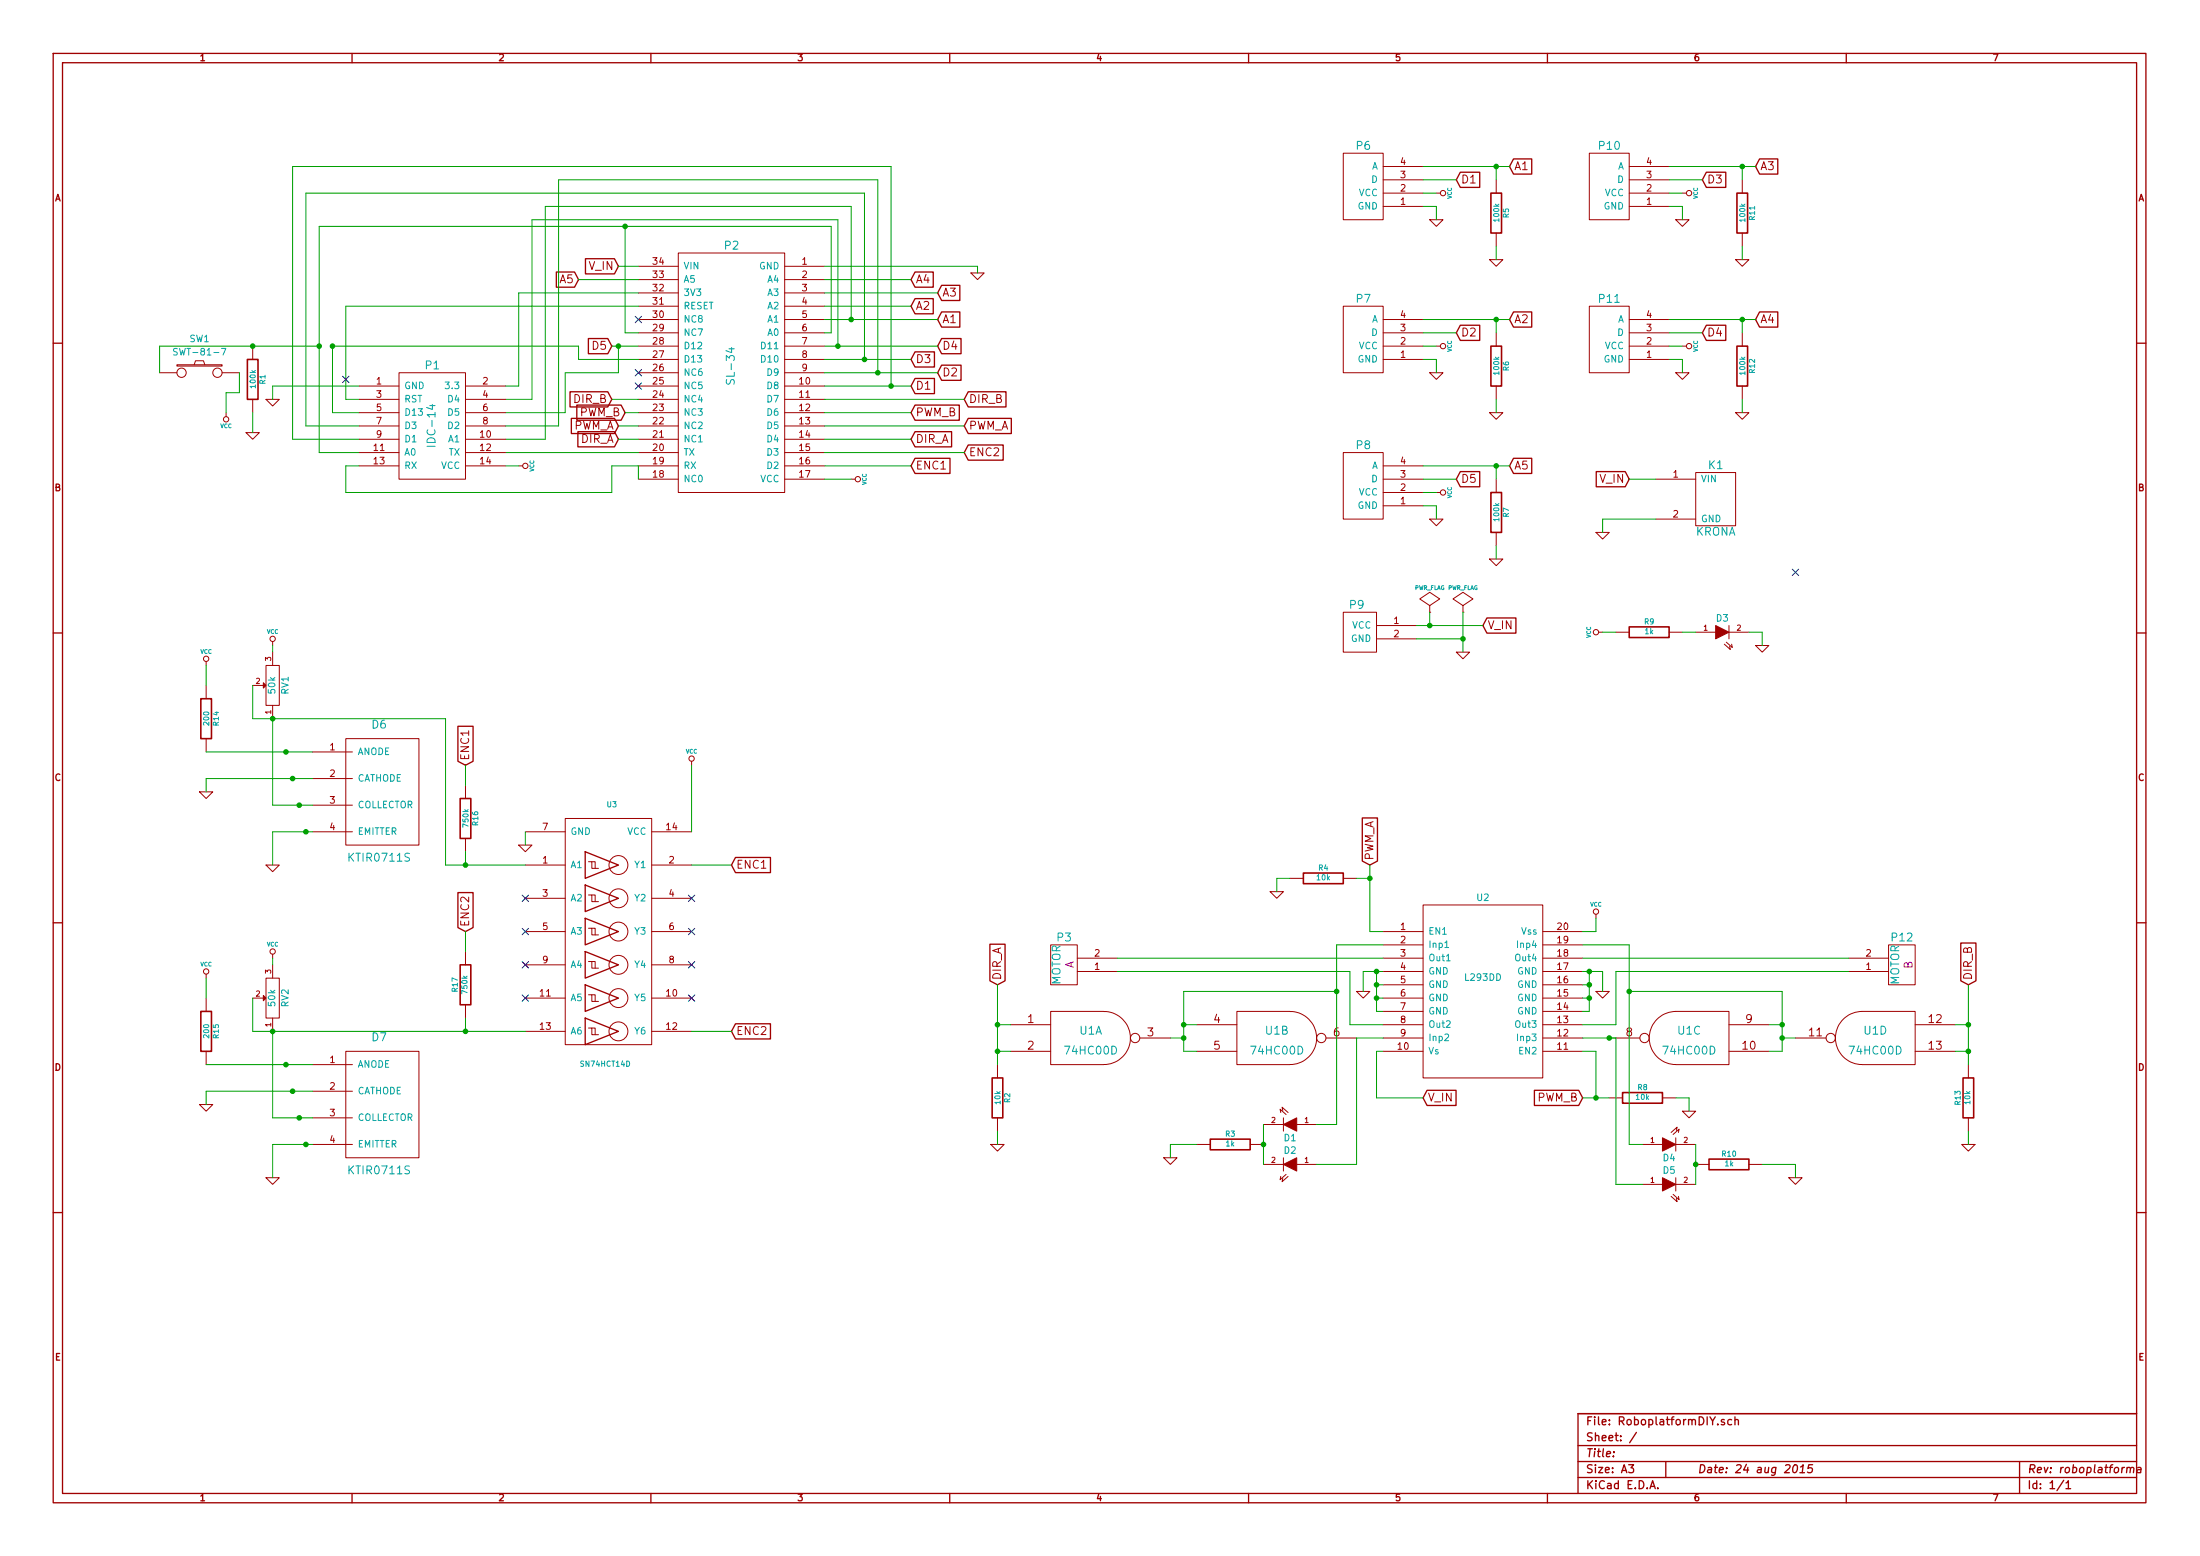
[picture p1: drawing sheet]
EESchema Schematic File Version 2
LIBS:Library
LIBS:RoboplatformDIY-cache
EELAYER 27 0
EELAYER END
$Descr A3 16535 11693
encoding utf-8
Sheet 1 1
Title ""
Date "24 aug 2015"
Rev "roboplatforma"
Comp ""
Comment1 ""
Comment2 ""
Comment3 ""
Comment4 ""
$EndDescr
$Comp
L 74HC00D U1
U 2 1
P 9600 7800
F 0 "U1" H 9600 7850 60  0000 C CNN
F 1 "74HC00D" H 9600 7700 60  0000 C CNN
F 2 "~" H 9600 7800 60  0000 C CNN
F 3 "~" H 9600 7800 60  0000 C CNN
	2    9600 7800
	1    0    0    -1  
$EndComp
$Comp
L 74HC00D U1
U 3 1
P 12700 7800
F 0 "U1" H 12700 7850 60  0000 C CNN
F 1 "74HC00D" H 12700 7700 60  0000 C CNN
F 2 "~" H 12700 7800 60  0000 C CNN
F 3 "~" H 12700 7800 60  0000 C CNN
	3    12700 7800
	-1   0    0    -1  
$EndComp
$Comp
L 74HC00D U1
U 4 1
P 14100 7800
F 0 "U1" H 14100 7850 60  0000 C CNN
F 1 "74HC00D" H 14100 7700 60  0000 C CNN
F 2 "~" H 14100 7800 60  0000 C CNN
F 3 "~" H 14100 7800 60  0000 C CNN
	4    14100 7800
	-1   0    0    -1  
$EndComp
$Comp
L 74HC00D U1
U 1 1
P 8200 7800
F 0 "U1" H 8200 7850 60  0000 C CNN
F 1 "74HC00D" H 8200 7700 60  0000 C CNN
F 2 "~" H 8200 7800 60  0000 C CNN
F 3 "~" H 8200 7800 60  0000 C CNN
	1    8200 7800
	1    0    0    -1  
$EndComp
$Comp
L L293DD U2
U 1 1
P 11150 7450
F 0 "U2" H 11150 8150 50  0000 C CNN
F 1 "L293DD" H 11150 7550 50  0000 C CNN
F 2 "MODULE" H 11150 7450 50  0001 C CNN
F 3 "DOCUMENTATION" H 11150 7450 50  0001 C CNN
	1    11150 7450
	1    0    0    -1  
$EndComp
$Comp
L SL-34 P2
U 1 1
P 5100 3700
F 0 "P2" H 5500 5550 60  0000 C CNN
F 1 "SL-34" V 5500 4650 60  0000 C CNN
F 2 "" H 5100 3700 60  0000 C CNN
F 3 "" H 5100 3700 60  0000 C CNN
	1    5100 3700
	1    0    0    -1  
$EndComp
$Comp
L SENSOR P8
U 1 1
P 10100 3900
F 0 "P8" H 10250 4450 60  0000 C CNN
F 1 "SENSOR" V 10150 4150 60  0001 C CNN
F 2 "" H 10100 3900 60  0000 C CNN
F 3 "" H 10100 3900 60  0000 C CNN
	1    10100 3900
	1    0    0    -1  
$EndComp
$Comp
L POWER P9
U 1 1
P 10100 4900
F 0 "P9" H 10200 5250 60  0000 C CNN
F 1 "POWER" V 10150 5050 60  0001 C CNN
F 2 "" H 10100 4900 60  0000 C CNN
F 3 "" H 10100 4900 60  0000 C CNN
	1    10100 4900
	1    0    0    -1  
$EndComp
Text GLabel 10300 6500 1    60   Input ~ 0
PWM_A
$Comp
L GND #PWR01
U 1 1
P 10250 7450
F 0 "#PWR01" H 10250 7450 30  0001 C CNN
F 1 "GND" H 10250 7380 30  0001 C CNN
F 2 "" H 10250 7450 60  0000 C CNN
F 3 "" H 10250 7450 60  0000 C CNN
	1    10250 7450
	1    0    0    -1  
$EndComp
Text GLabel 10700 8250 2    60   Input ~ 0
V_IN
$Comp
L LED D1
U 1 1
P 9700 8450
F 0 "D1" H 9700 8550 50  0000 C CNN
F 1 "LED" H 9700 8350 50  0001 C CNN
F 2 "~" H 9700 8450 60  0000 C CNN
F 3 "~" H 9700 8450 60  0000 C CNN
	1    9700 8450
	-1   0    0    1   
$EndComp
$Comp
L LED D2
U 1 1
P 9700 8750
F 0 "D2" H 9700 8850 50  0000 C CNN
F 1 "LED" H 9700 8650 50  0001 C CNN
F 2 "~" H 9700 8750 60  0000 C CNN
F 3 "~" H 9700 8750 60  0000 C CNN
	1    9700 8750
	-1   0    0    -1  
$EndComp
$Comp
L R R3
U 1 1
P 9250 8600
F 0 "R3" V 9330 8600 40  0000 C CNN
F 1 "1k" V 9257 8601 40  0000 C CNN
F 2 "~" V 9180 8600 30  0000 C CNN
F 3 "~" H 9250 8600 30  0000 C CNN
	1    9250 8600
	0    -1   -1   0   
$EndComp
Text GLabel 7500 7400 1    60   Input ~ 0
DIR_A
$Comp
L R R2
U 1 1
P 7500 8250
F 0 "R2" V 7580 8250 40  0000 C CNN
F 1 "10k" V 7507 8251 40  0000 C CNN
F 2 "~" V 7430 8250 30  0000 C CNN
F 3 "~" H 7500 8250 30  0000 C CNN
	1    7500 8250
	1    0    0    -1  
$EndComp
$Comp
L GND #PWR02
U 1 1
P 7500 8600
F 0 "#PWR02" H 7500 8600 30  0001 C CNN
F 1 "GND" H 7500 8530 30  0001 C CNN
F 2 "" H 7500 8600 60  0000 C CNN
F 3 "" H 7500 8600 60  0000 C CNN
	1    7500 8600
	1    0    0    -1  
$EndComp
$Comp
L R R4
U 1 1
P 9950 6600
F 0 "R4" V 10030 6600 40  0000 C CNN
F 1 "10k" V 9957 6601 40  0000 C CNN
F 2 "~" V 9880 6600 30  0000 C CNN
F 3 "~" H 9950 6600 30  0000 C CNN
	1    9950 6600
	0    -1   -1   0   
$EndComp
$Comp
L GND #PWR03
U 1 1
P 9600 6700
F 0 "#PWR03" H 9600 6700 30  0001 C CNN
F 1 "GND" H 9600 6630 30  0001 C CNN
F 2 "" H 9600 6700 60  0000 C CNN
F 3 "" H 9600 6700 60  0000 C CNN
	1    9600 6700
	1    0    0    -1  
$EndComp
$Comp
L GND #PWR04
U 1 1
P 12050 7450
F 0 "#PWR04" H 12050 7450 30  0001 C CNN
F 1 "GND" H 12050 7380 30  0001 C CNN
F 2 "" H 12050 7450 60  0000 C CNN
F 3 "" H 12050 7450 60  0000 C CNN
	1    12050 7450
	1    0    0    -1  
$EndComp
$Comp
L VCC #PWR05
U 1 1
P 12000 6900
F 0 "#PWR05" H 12000 7000 30  0001 C CNN
F 1 "VCC" H 12000 7000 30  0000 C CNN
F 2 "" H 12000 6900 60  0000 C CNN
F 3 "" H 12000 6900 60  0000 C CNN
	1    12000 6900
	1    0    0    -1  
$EndComp
$Comp
L LED D4
U 1 1
P 12550 8600
F 0 "D4" H 12550 8700 50  0000 C CNN
F 1 "LED" H 12550 8500 50  0001 C CNN
F 2 "~" H 12550 8600 60  0000 C CNN
F 3 "~" H 12550 8600 60  0000 C CNN
	1    12550 8600
	1    0    0    1   
$EndComp
$Comp
L LED D5
U 1 1
P 12550 8900
F 0 "D5" H 12550 9000 50  0000 C CNN
F 1 "LED" H 12550 8800 50  0001 C CNN
F 2 "~" H 12550 8900 60  0000 C CNN
F 3 "~" H 12550 8900 60  0000 C CNN
	1    12550 8900
	1    0    0    -1  
$EndComp
$Comp
L R R10
U 1 1
P 13000 8750
F 0 "R10" V 13080 8750 40  0000 C CNN
F 1 "1k" V 13007 8751 40  0000 C CNN
F 2 "~" V 12930 8750 30  0000 C CNN
F 3 "~" H 13000 8750 30  0000 C CNN
	1    13000 8750
	0    1    -1   0   
$EndComp
Text GLabel 14800 7400 1    60   Input ~ 0
DIR_B
$Comp
L R R13
U 1 1
P 14800 8250
F 0 "R13" V 14880 8250 40  0000 C CNN
F 1 "10k" V 14807 8251 40  0000 C CNN
F 2 "~" V 14730 8250 30  0000 C CNN
F 3 "~" H 14800 8250 30  0000 C CNN
	1    14800 8250
	-1   0    0    -1  
$EndComp
$Comp
L GND #PWR06
U 1 1
P 14800 8600
F 0 "#PWR06" H 14800 8600 30  0001 C CNN
F 1 "GND" H 14800 8530 30  0001 C CNN
F 2 "" H 14800 8600 60  0000 C CNN
F 3 "" H 14800 8600 60  0000 C CNN
	1    14800 8600
	-1   0    0    -1  
$EndComp
Text GLabel 11900 8250 0    60   Input ~ 0
PWM_B
$Comp
L R R8
U 1 1
P 12350 8250
F 0 "R8" V 12430 8250 40  0000 C CNN
F 1 "10k" V 12357 8251 40  0000 C CNN
F 2 "~" V 12280 8250 30  0000 C CNN
F 3 "~" H 12350 8250 30  0000 C CNN
	1    12350 8250
	0    -1   -1   0   
$EndComp
$Comp
L GND #PWR07
U 1 1
P 12700 8350
F 0 "#PWR07" H 12700 8350 30  0001 C CNN
F 1 "GND" H 12700 8280 30  0001 C CNN
F 2 "" H 12700 8350 60  0000 C CNN
F 3 "" H 12700 8350 60  0000 C CNN
	1    12700 8350
	1    0    0    -1  
$EndComp
$Comp
L MOTOR P3
U 1 1
P 7900 7400
F 0 "P3" H 8000 7750 60  0000 C CNN
F 1 "MOTOR" V 7950 7550 60  0000 C CNN
F 2 "~" H 7900 7400 60  0000 C CNN
F 3 "~" H 7900 7400 60  0000 C CNN
F 4 "A" V 8050 7550 60  0000 C CNN "Сторона"
	1    7900 7400
	1    0    0    -1  
$EndComp
$Comp
L MOTOR P12
U 1 1
P 14400 7400
F 0 "P12" H 14500 7750 60  0000 C CNN
F 1 "MOTOR" V 14550 7550 60  0000 C CNN
F 2 "~" H 14400 7400 60  0000 C CNN
F 3 "~" H 14400 7400 60  0000 C CNN
F 4 "B" V 14450 7550 60  0000 C CNN "Сторона"
	1    14400 7400
	-1   0    0    -1  
$EndComp
Text GLabel 11150 4700 2    60   Input ~ 0
V_IN
$Comp
L GND #PWR08
U 1 1
P 11000 4900
F 0 "#PWR08" H 11000 4900 30  0001 C CNN
F 1 "GND" H 11000 4830 30  0001 C CNN
F 2 "" H 11000 4900 60  0000 C CNN
F 3 "" H 11000 4900 60  0000 C CNN
	1    11000 4900
	1    0    0    -1  
$EndComp
Text GLabel 6850 2100 2    60   Input ~ 0
A4
Text GLabel 7050 2200 2    60   Input ~ 0
A3
Text GLabel 6850 2300 2    60   Input ~ 0
A2
Text GLabel 7050 2400 2    60   Input ~ 0
A1
Text GLabel 4350 2100 0    60   Input ~ 0
A5
Text GLabel 7050 2800 2    60   Input ~ 0
D2
Text GLabel 6850 2900 2    60   Input ~ 0
D1
Text GLabel 6850 2700 2    60   Input ~ 0
D3
Text GLabel 7050 2600 2    60   Input ~ 0
D4
Text GLabel 7250 3000 2    60   Input ~ 0
DIR_B
Text GLabel 6850 3100 2    60   Input ~ 0
PWM_B
Text GLabel 7250 3200 2    60   Input ~ 0
PWM_A
Text GLabel 6850 3300 2    60   Input ~ 0
DIR_A
Text GLabel 4650 2000 0    60   Input ~ 0
V_IN
Text GLabel 4600 2600 0    60   Input ~ 0
D5
$Comp
L GND #PWR09
U 1 1
P 2050 3000
F 0 "#PWR09" H 2050 3000 30  0001 C CNN
F 1 "GND" H 2050 2930 30  0001 C CNN
F 2 "" H 2050 3000 60  0000 C CNN
F 3 "" H 2050 3000 60  0000 C CNN
	1    2050 3000
	1    0    0    -1  
$EndComp
$Comp
L VCC #PWR010
U 1 1
P 3900 3500
F 0 "#PWR010" H 3900 3600 30  0001 C CNN
F 1 "VCC" H 3900 3600 30  0000 C CNN
F 2 "" H 3900 3500 60  0000 C CNN
F 3 "" H 3900 3500 60  0000 C CNN
	1    3900 3500
	0    1    1    0   
$EndComp
$Comp
L GND #PWR011
U 1 1
P 7350 2050
F 0 "#PWR011" H 7350 2050 30  0001 C CNN
F 1 "GND" H 7350 1980 30  0001 C CNN
F 2 "" H 7350 2050 60  0000 C CNN
F 3 "" H 7350 2050 60  0000 C CNN
	1    7350 2050
	1    0    0    -1  
$EndComp
$Comp
L VCC #PWR012
U 1 1
P 6400 3600
F 0 "#PWR012" H 6400 3700 30  0001 C CNN
F 1 "VCC" H 6400 3700 30  0000 C CNN
F 2 "" H 6400 3600 60  0000 C CNN
F 3 "" H 6400 3600 60  0000 C CNN
	1    6400 3600
	0    1    1    0   
$EndComp
$Comp
L VCC #PWR013
U 1 1
P 10800 3700
F 0 "#PWR013" H 10800 3800 30  0001 C CNN
F 1 "VCC" H 10800 3800 30  0000 C CNN
F 2 "" H 10800 3700 60  0000 C CNN
F 3 "" H 10800 3700 60  0000 C CNN
	1    10800 3700
	0    1    -1   0   
$EndComp
$Comp
L GND #PWR014
U 1 1
P 10800 3900
F 0 "#PWR014" H 10800 3900 30  0001 C CNN
F 1 "GND" H 10800 3830 30  0001 C CNN
F 2 "" H 10800 3900 60  0000 C CNN
F 3 "" H 10800 3900 60  0000 C CNN
	1    10800 3900
	1    0    0    -1  
$EndComp
Text GLabel 10950 3600 2    60   Input ~ 0
D5
Text GLabel 11350 3500 2    60   Input ~ 0
A5
$Comp
L R R7
U 1 1
P 11250 3850
F 0 "R7" V 11330 3850 40  0000 C CNN
F 1 "100k" V 11257 3851 40  0000 C CNN
F 2 "~" V 11180 3850 30  0000 C CNN
F 3 "~" H 11250 3850 30  0000 C CNN
	1    11250 3850
	1    0    0    -1  
$EndComp
$Comp
L GND #PWR015
U 1 1
P 11250 4200
F 0 "#PWR015" H 11250 4200 30  0001 C CNN
F 1 "GND" H 11250 4130 30  0001 C CNN
F 2 "" H 11250 4200 60  0000 C CNN
F 3 "" H 11250 4200 60  0000 C CNN
	1    11250 4200
	1    0    0    -1  
$EndComp
$Comp
L SENSOR P6
U 1 1
P 10100 1650
F 0 "P6" H 10250 2200 60  0000 C CNN
F 1 "SENSOR" V 10150 1900 60  0001 C CNN
F 2 "" H 10100 1650 60  0000 C CNN
F 3 "" H 10100 1650 60  0000 C CNN
	1    10100 1650
	1    0    0    -1  
$EndComp
$Comp
L VCC #PWR016
U 1 1
P 10800 1450
F 0 "#PWR016" H 10800 1550 30  0001 C CNN
F 1 "VCC" H 10800 1550 30  0000 C CNN
F 2 "" H 10800 1450 60  0000 C CNN
F 3 "" H 10800 1450 60  0000 C CNN
	1    10800 1450
	0    1    -1   0   
$EndComp
$Comp
L GND #PWR017
U 1 1
P 10800 1650
F 0 "#PWR017" H 10800 1650 30  0001 C CNN
F 1 "GND" H 10800 1580 30  0001 C CNN
F 2 "" H 10800 1650 60  0000 C CNN
F 3 "" H 10800 1650 60  0000 C CNN
	1    10800 1650
	1    0    0    -1  
$EndComp
Text GLabel 10950 1350 2    60   Input ~ 0
D1
Text GLabel 11350 1250 2    60   Input ~ 0
A1
$Comp
L R R5
U 1 1
P 11250 1600
F 0 "R5" V 11330 1600 40  0000 C CNN
F 1 "100k" V 11257 1601 40  0000 C CNN
F 2 "~" V 11180 1600 30  0000 C CNN
F 3 "~" H 11250 1600 30  0000 C CNN
	1    11250 1600
	1    0    0    -1  
$EndComp
$Comp
L GND #PWR018
U 1 1
P 11250 1950
F 0 "#PWR018" H 11250 1950 30  0001 C CNN
F 1 "GND" H 11250 1880 30  0001 C CNN
F 2 "" H 11250 1950 60  0000 C CNN
F 3 "" H 11250 1950 60  0000 C CNN
	1    11250 1950
	1    0    0    -1  
$EndComp
$Comp
L SENSOR P7
U 1 1
P 10100 2800
F 0 "P7" H 10250 3350 60  0000 C CNN
F 1 "SENSOR" V 10150 3050 60  0001 C CNN
F 2 "" H 10100 2800 60  0000 C CNN
F 3 "" H 10100 2800 60  0000 C CNN
	1    10100 2800
	1    0    0    -1  
$EndComp
$Comp
L VCC #PWR019
U 1 1
P 10800 2600
F 0 "#PWR019" H 10800 2700 30  0001 C CNN
F 1 "VCC" H 10800 2700 30  0000 C CNN
F 2 "" H 10800 2600 60  0000 C CNN
F 3 "" H 10800 2600 60  0000 C CNN
	1    10800 2600
	0    1    -1   0   
$EndComp
$Comp
L GND #PWR020
U 1 1
P 10800 2800
F 0 "#PWR020" H 10800 2800 30  0001 C CNN
F 1 "GND" H 10800 2730 30  0001 C CNN
F 2 "" H 10800 2800 60  0000 C CNN
F 3 "" H 10800 2800 60  0000 C CNN
	1    10800 2800
	1    0    0    -1  
$EndComp
Text GLabel 10950 2500 2    60   Input ~ 0
D2
Text GLabel 11350 2400 2    60   Input ~ 0
A2
$Comp
L R R6
U 1 1
P 11250 2750
F 0 "R6" V 11330 2750 40  0000 C CNN
F 1 "100k" V 11257 2751 40  0000 C CNN
F 2 "~" V 11180 2750 30  0000 C CNN
F 3 "~" H 11250 2750 30  0000 C CNN
	1    11250 2750
	1    0    0    -1  
$EndComp
$Comp
L GND #PWR021
U 1 1
P 11250 3100
F 0 "#PWR021" H 11250 3100 30  0001 C CNN
F 1 "GND" H 11250 3030 30  0001 C CNN
F 2 "" H 11250 3100 60  0000 C CNN
F 3 "" H 11250 3100 60  0000 C CNN
	1    11250 3100
	1    0    0    -1  
$EndComp
$Comp
L SENSOR P10
U 1 1
P 11950 1650
F 0 "P10" H 12100 2200 60  0000 C CNN
F 1 "SENSOR" V 12000 1900 60  0001 C CNN
F 2 "" H 11950 1650 60  0000 C CNN
F 3 "" H 11950 1650 60  0000 C CNN
	1    11950 1650
	1    0    0    -1  
$EndComp
$Comp
L VCC #PWR022
U 1 1
P 12650 1450
F 0 "#PWR022" H 12650 1550 30  0001 C CNN
F 1 "VCC" H 12650 1550 30  0000 C CNN
F 2 "" H 12650 1450 60  0000 C CNN
F 3 "" H 12650 1450 60  0000 C CNN
	1    12650 1450
	0    1    -1   0   
$EndComp
$Comp
L GND #PWR023
U 1 1
P 12650 1650
F 0 "#PWR023" H 12650 1650 30  0001 C CNN
F 1 "GND" H 12650 1580 30  0001 C CNN
F 2 "" H 12650 1650 60  0000 C CNN
F 3 "" H 12650 1650 60  0000 C CNN
	1    12650 1650
	1    0    0    -1  
$EndComp
Text GLabel 12800 1350 2    60   Input ~ 0
D3
Text GLabel 13200 1250 2    60   Input ~ 0
A3
$Comp
L R R11
U 1 1
P 13100 1600
F 0 "R11" V 13180 1600 40  0000 C CNN
F 1 "100k" V 13107 1601 40  0000 C CNN
F 2 "~" V 13030 1600 30  0000 C CNN
F 3 "~" H 13100 1600 30  0000 C CNN
	1    13100 1600
	1    0    0    -1  
$EndComp
$Comp
L GND #PWR024
U 1 1
P 13100 1950
F 0 "#PWR024" H 13100 1950 30  0001 C CNN
F 1 "GND" H 13100 1880 30  0001 C CNN
F 2 "" H 13100 1950 60  0000 C CNN
F 3 "" H 13100 1950 60  0000 C CNN
	1    13100 1950
	1    0    0    -1  
$EndComp
$Comp
L VCC #PWR025
U 1 1
P 12650 2600
F 0 "#PWR025" H 12650 2700 30  0001 C CNN
F 1 "VCC" H 12650 2700 30  0000 C CNN
F 2 "" H 12650 2600 60  0000 C CNN
F 3 "" H 12650 2600 60  0000 C CNN
	1    12650 2600
	0    1    -1   0   
$EndComp
$Comp
L GND #PWR026
U 1 1
P 12650 2800
F 0 "#PWR026" H 12650 2800 30  0001 C CNN
F 1 "GND" H 12650 2730 30  0001 C CNN
F 2 "" H 12650 2800 60  0000 C CNN
F 3 "" H 12650 2800 60  0000 C CNN
	1    12650 2800
	1    0    0    -1  
$EndComp
Text GLabel 12800 2500 2    60   Input ~ 0
D4
Text GLabel 13200 2400 2    60   Input ~ 0
A4
$Comp
L R R12
U 1 1
P 13100 2750
F 0 "R12" V 13180 2750 40  0000 C CNN
F 1 "100k" V 13107 2751 40  0000 C CNN
F 2 "~" V 13030 2750 30  0000 C CNN
F 3 "~" H 13100 2750 30  0000 C CNN
	1    13100 2750
	1    0    0    -1  
$EndComp
$Comp
L GND #PWR027
U 1 1
P 13100 3100
F 0 "#PWR027" H 13100 3100 30  0001 C CNN
F 1 "GND" H 13100 3030 30  0001 C CNN
F 2 "" H 13100 3100 60  0000 C CNN
F 3 "" H 13100 3100 60  0000 C CNN
	1    13100 3100
	1    0    0    -1  
$EndComp
$Comp
L R R9
U 1 1
P 12400 4750
F 0 "R9" V 12480 4750 40  0000 C CNN
F 1 "1k" V 12407 4751 40  0000 C CNN
F 2 "~" V 12330 4750 30  0000 C CNN
F 3 "~" H 12400 4750 30  0000 C CNN
	1    12400 4750
	0    -1   -1   0   
$EndComp
$Comp
L LED D3
U 1 1
P 12950 4750
F 0 "D3" H 12950 4850 50  0000 C CNN
F 1 "LED" H 12950 4650 50  0001 C CNN
F 2 "~" H 12950 4750 60  0000 C CNN
F 3 "~" H 12950 4750 60  0000 C CNN
	1    12950 4750
	1    0    0    -1  
$EndComp
$Comp
L GND #PWR028
U 1 1
P 13250 4850
F 0 "#PWR028" H 13250 4850 30  0001 C CNN
F 1 "GND" H 13250 4780 30  0001 C CNN
F 2 "" H 13250 4850 60  0000 C CNN
F 3 "" H 13250 4850 60  0000 C CNN
	1    13250 4850
	1    0    0    -1  
$EndComp
$Comp
L VCC #PWR029
U 1 1
P 12050 4750
F 0 "#PWR029" H 12050 4850 30  0001 C CNN
F 1 "VCC" H 12050 4850 30  0000 C CNN
F 2 "" H 12050 4750 60  0000 C CNN
F 3 "" H 12050 4750 60  0000 C CNN
	1    12050 4750
	0    -1   1    0   
$EndComp
NoConn ~ 4800 2800
NoConn ~ 4800 2900
NoConn ~ 4800 2400
$Comp
L PWR_FLAG #FLG030
U 1 1
P 10750 4600
F 0 "#FLG030" H 10750 4695 30  0001 C CNN
F 1 "PWR_FLAG" H 10750 4780 30  0000 C CNN
F 2 "" H 10750 4600 60  0000 C CNN
F 3 "" H 10750 4600 60  0000 C CNN
	1    10750 4600
	1    0    0    -1  
$EndComp
$Comp
L PWR_FLAG #FLG031
U 1 1
P 11000 4600
F 0 "#FLG031" H 11000 4695 30  0001 C CNN
F 1 "PWR_FLAG" H 11000 4780 30  0000 C CNN
F 2 "" H 11000 4600 60  0000 C CNN
F 3 "" H 11000 4600 60  0000 C CNN
	1    11000 4600
	1    0    0    -1  
$EndComp
$Comp
L SENSOR P11
U 1 1
P 11950 2800
F 0 "P11" H 12100 3350 60  0000 C CNN
F 1 "SENSOR" V 12000 3050 60  0001 C CNN
F 2 "~" H 11950 2800 60  0000 C CNN
F 3 "~" H 11950 2800 60  0000 C CNN
	1    11950 2800
	1    0    0    -1  
$EndComp
$Comp
L KTIR0711S D7
U 1 1
P 2850 8300
F 0 "D7" H 2850 8800 60  0000 C CNN
F 1 "KTIR0711S" H 2850 7800 60  0000 C CNN
F 2 "" H 2850 8800 60  0000 C CNN
F 3 "" H 2850 8800 60  0000 C CNN
	1    2850 8300
	1    0    0    -1  
$EndComp
$Comp
L KTIR0711S D6
U 1 1
P 2850 5950
F 0 "D6" H 2850 6450 60  0000 C CNN
F 1 "KTIR0711S" H 2850 5450 60  0000 C CNN
F 2 "" H 2850 6450 60  0000 C CNN
F 3 "" H 2850 6450 60  0000 C CNN
	1    2850 5950
	1    0    0    -1  
$EndComp
$Comp
L R R14
U 1 1
P 1550 5400
F 0 "R14" V 1630 5400 40  0000 C CNN
F 1 "200" V 1557 5401 40  0000 C CNN
F 2 "~" V 1480 5400 30  0000 C CNN
F 3 "~" H 1550 5400 30  0000 C CNN
	1    1550 5400
	1    0    0    -1  
$EndComp
$Comp
L R R15
U 1 1
P 1550 7750
F 0 "R15" V 1630 7750 40  0000 C CNN
F 1 "200" V 1557 7751 40  0000 C CNN
F 2 "~" V 1480 7750 30  0000 C CNN
F 3 "~" H 1550 7750 30  0000 C CNN
	1    1550 7750
	1    0    0    -1  
$EndComp
$Comp
L VCC #PWR032
U 1 1
P 1550 5000
F 0 "#PWR032" H 1550 5100 30  0001 C CNN
F 1 "VCC" H 1550 5100 30  0000 C CNN
F 2 "~" H 1550 5000 60  0000 C CNN
F 3 "~" H 1550 5000 60  0000 C CNN
	1    1550 5000
	1    0    0    -1  
$EndComp
$Comp
L VCC #PWR033
U 1 1
P 1550 7350
F 0 "#PWR033" H 1550 7450 30  0001 C CNN
F 1 "VCC" H 1550 7450 30  0000 C CNN
F 2 "~" H 1550 7350 60  0000 C CNN
F 3 "~" H 1550 7350 60  0000 C CNN
	1    1550 7350
	1    0    0    -1  
$EndComp
$Comp
L GND #PWR034
U 1 1
P 1550 5950
F 0 "#PWR034" H 1550 5950 30  0001 C CNN
F 1 "GND" H 1550 5880 30  0001 C CNN
F 2 "~" H 1550 5950 60  0000 C CNN
F 3 "~" H 1550 5950 60  0000 C CNN
	1    1550 5950
	1    0    0    -1  
$EndComp
$Comp
L GND #PWR035
U 1 1
P 1550 8300
F 0 "#PWR035" H 1550 8300 30  0001 C CNN
F 1 "GND" H 1550 8230 30  0001 C CNN
F 2 "~" H 1550 8300 60  0000 C CNN
F 3 "~" H 1550 8300 60  0000 C CNN
	1    1550 8300
	1    0    0    -1  
$EndComp
$Comp
L GND #PWR036
U 1 1
P 2050 6500
F 0 "#PWR036" H 2050 6500 30  0001 C CNN
F 1 "GND" H 2050 6430 30  0001 C CNN
F 2 "~" H 2050 6500 60  0000 C CNN
F 3 "~" H 2050 6500 60  0000 C CNN
	1    2050 6500
	1    0    0    -1  
$EndComp
$Comp
L GND #PWR037
U 1 1
P 2050 8850
F 0 "#PWR037" H 2050 8850 30  0001 C CNN
F 1 "GND" H 2050 8780 30  0001 C CNN
F 2 "~" H 2050 8850 60  0000 C CNN
F 3 "~" H 2050 8850 60  0000 C CNN
	1    2050 8850
	1    0    0    -1  
$EndComp
$Comp
L VCC #PWR038
U 1 1
P 2050 4850
F 0 "#PWR038" H 2050 4950 30  0001 C CNN
F 1 "VCC" H 2050 4950 30  0000 C CNN
F 2 "~" H 2050 4850 60  0000 C CNN
F 3 "~" H 2050 4850 60  0000 C CNN
	1    2050 4850
	1    0    0    -1  
$EndComp
$Comp
L VCC #PWR039
U 1 1
P 2050 7200
F 0 "#PWR039" H 2050 7300 30  0001 C CNN
F 1 "VCC" H 2050 7300 30  0000 C CNN
F 2 "~" H 2050 7200 60  0000 C CNN
F 3 "~" H 2050 7200 60  0000 C CNN
	1    2050 7200
	1    0    0    -1  
$EndComp
$Comp
L POT RV1
U 1 1
P 2050 5150
F 0 "RV1" H 2050 5050 50  0000 C CNN
F 1 "50k" H 2050 5150 50  0000 C CNN
F 2 "~" H 2050 5150 60  0000 C CNN
F 3 "~" H 2050 5150 60  0000 C CNN
	1    2050 5150
	0    -1   -1   0   
$EndComp
$Comp
L POT RV2
U 1 1
P 2050 7500
F 0 "RV2" H 2050 7400 50  0000 C CNN
F 1 "50k" H 2050 7500 50  0000 C CNN
F 2 "~" H 2050 7500 60  0000 C CNN
F 3 "~" H 2050 7500 60  0000 C CNN
	1    2050 7500
	0    -1   -1   0   
$EndComp
$Comp
L SN74HCT14D U3
U 1 1
P 4550 7000
F 0 "U3" H 4600 7950 40  0000 C CNN
F 1 "SN74HCT14D" H 4550 6000 40  0000 C CNN
F 2 "" H 4550 7000 60  0000 C CNN
F 3 "" H 4550 7000 60  0000 C CNN
	1    4550 7000
	1    0    0    -1  
$EndComp
$Comp
L VCC #PWR040
U 1 1
P 5200 5750
F 0 "#PWR040" H 5200 5850 30  0001 C CNN
F 1 "VCC" H 5200 5850 30  0000 C CNN
F 2 "~" H 5200 5750 60  0000 C CNN
F 3 "~" H 5200 5750 60  0000 C CNN
	1    5200 5750
	1    0    0    -1  
$EndComp
$Comp
L GND #PWR041
U 1 1
P 3950 6350
F 0 "#PWR041" H 3950 6350 30  0001 C CNN
F 1 "GND" H 3950 6280 30  0001 C CNN
F 2 "~" H 3950 6350 60  0000 C CNN
F 3 "~" H 3950 6350 60  0000 C CNN
	1    3950 6350
	1    0    0    -1  
$EndComp
Text GLabel 6850 3500 2    60   Input ~ 0
ENC1
Text GLabel 7250 3400 2    60   Input ~ 0
ENC2
Text GLabel 5500 6500 2    60   Input ~ 0
ENC1
Text GLabel 5500 7750 2    60   Input ~ 0
ENC2
$Comp
L R R17
U 1 1
P 3500 7400
F 0 "R17" V 3580 7400 40  0000 C CNN
F 1 "750k" V 3507 7401 40  0000 C CNN
F 2 "~" V 3430 7400 30  0000 C CNN
F 3 "~" H 3500 7400 30  0000 C CNN
	1    3500 7400
	-1   0    0    1   
$EndComp
$Comp
L R R16
U 1 1
P 3500 6150
F 0 "R16" V 3580 6150 40  0000 C CNN
F 1 "750k" V 3507 6151 40  0000 C CNN
F 2 "~" V 3430 6150 30  0000 C CNN
F 3 "~" H 3500 6150 30  0000 C CNN
	1    3500 6150
	1    0    0    -1  
$EndComp
Text GLabel 3500 5750 1    60   Input ~ 0
ENC1
Text GLabel 3500 7000 1    60   Input ~ 0
ENC2
NoConn ~ 5200 6750
NoConn ~ 5200 7000
NoConn ~ 5200 7250
NoConn ~ 5200 7500
NoConn ~ 3950 7500
NoConn ~ 3950 7250
NoConn ~ 3950 7000
NoConn ~ 3950 6750
NoConn ~ 13500 4300
$Comp
L KRONA K1
U 1 1
P 12900 3750
F 0 "K1" H 12900 4000 60  0000 C CNN
F 1 "KRONA" H 12900 3500 60  0000 C CNN
F 2 "" H 12900 3750 60  0000 C CNN
F 3 "" H 12900 3750 60  0000 C CNN
	1    12900 3750
	1    0    0    -1  
$EndComp
Text GLabel 12250 3600 0    60   Input ~ 0
V_IN
$Comp
L GND #PWR042
U 1 1
P 12050 4000
F 0 "#PWR042" H 12050 4000 30  0001 C CNN
F 1 "GND" H 12050 3930 30  0001 C CNN
F 2 "" H 12050 4000 60  0000 C CNN
F 3 "" H 12050 4000 60  0000 C CNN
	1    12050 4000
	1    0    0    -1  
$EndComp
Text GLabel 4600 3000 0    60   Input ~ 0
DIR_B
Text GLabel 4700 3100 0    60   Input ~ 0
PWM_B
Text GLabel 4650 3200 0    60   Input ~ 0
PWM_A
Text GLabel 4650 3300 0    60   Input ~ 0
DIR_A
$Comp
L SWT-81-7 SW1
U 1 1
P 1500 2800
F 0 "SW1" H 1500 3050 50  0000 C CNN
F 1 "SWT-81-7" H 1500 2950 50  0000 C CNN
F 2 "~" H 1500 2800 60  0000 C CNN
F 3 "~" H 1500 2800 60  0000 C CNN
	1    1500 2800
	1    0    0    -1  
$EndComp
$Comp
L R R1
U 1 1
P 1900 2850
F 0 "R1" V 1980 2850 40  0000 C CNN
F 1 "100k" V 1907 2851 40  0000 C CNN
F 2 "~" V 1830 2850 30  0000 C CNN
F 3 "~" H 1900 2850 30  0000 C CNN
	1    1900 2850
	1    0    0    -1  
$EndComp
$Comp
L VCC #PWR043
U 1 1
P 1700 3100
F 0 "#PWR043" H 1700 3200 30  0001 C CNN
F 1 "VCC" H 1700 3200 30  0000 C CNN
F 2 "~" H 1700 3100 60  0000 C CNN
F 3 "~" H 1700 3100 60  0000 C CNN
	1    1700 3100
	-1   0    0    1   
$EndComp
$Comp
L GND #PWR044
U 1 1
P 1900 3250
F 0 "#PWR044" H 1900 3250 30  0001 C CNN
F 1 "GND" H 1900 3180 30  0001 C CNN
F 2 "~" H 1900 3250 60  0000 C CNN
F 3 "~" H 1900 3250 60  0000 C CNN
	1    1900 3250
	1    0    0    -1  
$EndComp
$Comp
L GND #PWR045
U 1 1
P 8800 8700
F 0 "#PWR045" H 8800 8700 30  0001 C CNN
F 1 "GND" H 8800 8630 30  0001 C CNN
F 2 "" H 8800 8700 60  0000 C CNN
F 3 "" H 8800 8700 60  0000 C CNN
	1    8800 8700
	1    0    0    -1  
$EndComp
$Comp
L GND #PWR046
U 1 1
P 13500 8850
F 0 "#PWR046" H 13500 8850 30  0001 C CNN
F 1 "GND" H 13500 8780 30  0001 C CNN
F 2 "" H 13500 8850 60  0000 C CNN
F 3 "" H 13500 8850 60  0000 C CNN
	1    13500 8850
	1    0    0    -1  
$EndComp
Wire Wire Line
	8900 7900 9000 7900
Wire Wire Line
	8900 7450 8900 7900
Wire Wire Line
	9000 7700 8900 7700
Connection ~ 8900 7700
Wire Wire Line
	8800 7800 8900 7800
Connection ~ 8900 7800
Wire Wire Line
	10400 7800 10200 7800
Wire Wire Line
	10400 7900 10350 7900
Wire Wire Line
	10350 7900 10350 8250
Wire Wire Line
	10250 7300 10400 7300
Wire Wire Line
	10350 7300 10350 7600
Wire Wire Line
	10350 7600 10400 7600
Wire Wire Line
	10400 7500 10350 7500
Connection ~ 10350 7500
Wire Wire Line
	10400 7400 10350 7400
Connection ~ 10350 7400
Wire Wire Line
	10250 7450 10250 7300
Connection ~ 10350 7300
Wire Wire Line
	8900 7450 10050 7450
Wire Wire Line
	10050 7100 10050 8450
Wire Wire Line
	10050 7100 10400 7100
Wire Wire Line
	10350 8250 10700 8250
Wire Wire Line
	8400 7200 10400 7200
Wire Wire Line
	10400 7700 10150 7700
Wire Wire Line
	10150 7700 10150 7300
Wire Wire Line
	10150 7300 8400 7300
Wire Wire Line
	7500 7400 7500 8000
Wire Wire Line
	7500 7900 7600 7900
Wire Wire Line
	7600 7700 7500 7700
Connection ~ 7500 7700
Connection ~ 7500 7900
Wire Wire Line
	7500 8600 7500 8500
Wire Wire Line
	10300 7000 10400 7000
Wire Wire Line
	10300 6500 10300 7000
Wire Wire Line
	10200 6600 10300 6600
Connection ~ 10300 6600
Wire Wire Line
	9700 6600 9600 6600
Wire Wire Line
	9600 6600 9600 6700
Wire Wire Line
	13400 7800 13500 7800
Wire Wire Line
	13400 7450 13400 7900
Wire Wire Line
	13400 7900 13300 7900
Wire Wire Line
	13300 7700 13400 7700
Connection ~ 13400 7800
Wire Wire Line
	11900 7300 12050 7300
Wire Wire Line
	11950 7300 11950 7600
Wire Wire Line
	11950 7600 11900 7600
Wire Wire Line
	11900 7500 11950 7500
Connection ~ 11950 7500
Wire Wire Line
	11900 7400 11950 7400
Connection ~ 11950 7400
Wire Wire Line
	12050 7300 12050 7450
Connection ~ 11950 7300
Wire Wire Line
	11900 7000 12000 7000
Wire Wire Line
	12000 7000 12000 6900
Wire Wire Line
	11900 7800 12150 7800
Wire Wire Line
	11900 7700 12150 7700
Wire Wire Line
	12150 7700 12150 7300
Wire Wire Line
	12150 7300 13900 7300
Wire Wire Line
	11900 7200 13900 7200
Wire Wire Line
	13400 7450 12250 7450
Wire Wire Line
	12250 7100 12250 8600
Wire Wire Line
	12250 7100 11900 7100
Connection ~ 13400 7700
Wire Wire Line
	14800 7400 14800 8000
Wire Wire Line
	14800 7900 14700 7900
Wire Wire Line
	14700 7700 14800 7700
Connection ~ 14800 7700
Connection ~ 14800 7900
Wire Wire Line
	14800 8600 14800 8500
Wire Wire Line
	11900 7900 12000 7900
Wire Wire Line
	12000 7900 12000 8250
Wire Wire Line
	11900 8250 12100 8250
Connection ~ 12000 8250
Wire Wire Line
	12600 8250 12700 8250
Wire Wire Line
	12700 8250 12700 8350
Wire Wire Line
	10650 4700 11150 4700
Wire Wire Line
	10650 4800 11000 4800
Wire Wire Line
	3800 3400 4800 3400
Wire Wire Line
	2700 3500 2600 3500
Wire Wire Line
	2600 3500 2600 3700
Wire Wire Line
	2600 3700 4600 3700
Wire Wire Line
	4600 3700 4600 3500
Wire Wire Line
	4600 3500 4800 3500
Wire Wire Line
	6200 2000 7350 2000
Wire Wire Line
	6200 2100 6850 2100
Wire Wire Line
	6200 2600 7050 2600
Wire Wire Line
	6300 1650 6300 2600
Wire Wire Line
	6200 2700 6850 2700
Wire Wire Line
	6500 1450 6500 2700
Wire Wire Line
	6200 2800 7050 2800
Wire Wire Line
	6600 1350 6600 2800
Wire Wire Line
	6200 2900 6850 2900
Wire Wire Line
	6700 1250 6700 2900
Wire Wire Line
	6200 2200 7050 2200
Wire Wire Line
	6200 2300 6850 2300
Wire Wire Line
	6200 2400 7050 2400
Connection ~ 6300 2600
Connection ~ 6500 2700
Connection ~ 6600 2800
Connection ~ 6700 2900
Wire Wire Line
	6200 3000 7250 3000
Wire Wire Line
	6200 3200 7250 3200
Wire Wire Line
	6200 3100 6850 3100
Wire Wire Line
	6200 3300 6850 3300
Wire Wire Line
	4650 2000 4800 2000
Wire Wire Line
	2600 2300 4800 2300
Wire Wire Line
	2600 2300 2600 3000
Wire Wire Line
	2600 3000 2700 3000
Wire Wire Line
	3800 2900 3900 2900
Wire Wire Line
	3900 2900 3900 2200
Wire Wire Line
	3800 3000 4000 3000
Wire Wire Line
	4000 3000 4000 1650
Wire Wire Line
	4000 1650 6300 1650
Wire Wire Line
	4100 3300 3800 3300
Wire Wire Line
	6500 1450 2300 1450
Wire Wire Line
	2300 1450 2300 3200
Wire Wire Line
	2300 3200 2700 3200
Wire Wire Line
	6600 1350 4200 1350
Wire Wire Line
	4200 1350 4200 3200
Wire Wire Line
	4200 3200 3800 3200
Wire Wire Line
	2700 3300 2200 3300
Wire Wire Line
	2200 3300 2200 1250
Wire Wire Line
	2200 1250 6700 1250
Wire Wire Line
	2050 2900 2700 2900
Wire Wire Line
	2050 2900 2050 3000
Wire Wire Line
	3800 3500 3900 3500
Wire Wire Line
	7350 2000 7350 2050
Wire Wire Line
	6200 3600 6400 3600
Wire Wire Line
	6200 3400 7250 3400
Wire Wire Line
	10700 3700 10800 3700
Wire Wire Line
	10700 3800 10800 3800
Wire Wire Line
	10800 3800 10800 3900
Wire Wire Line
	10700 3600 10950 3600
Wire Wire Line
	10700 3500 11350 3500
Wire Wire Line
	11250 3600 11250 3500
Connection ~ 11250 3500
Wire Wire Line
	11250 4100 11250 4200
Wire Wire Line
	10700 1450 10800 1450
Wire Wire Line
	10700 1550 10800 1550
Wire Wire Line
	10800 1550 10800 1650
Wire Wire Line
	10700 1350 10950 1350
Wire Wire Line
	10700 1250 11350 1250
Wire Wire Line
	11250 1350 11250 1250
Connection ~ 11250 1250
Wire Wire Line
	11250 1850 11250 1950
Wire Wire Line
	10700 2600 10800 2600
Wire Wire Line
	10700 2700 10800 2700
Wire Wire Line
	10800 2700 10800 2800
Wire Wire Line
	10700 2500 10950 2500
Wire Wire Line
	10700 2400 11350 2400
Wire Wire Line
	11250 2500 11250 2400
Connection ~ 11250 2400
Wire Wire Line
	11250 3000 11250 3100
Wire Wire Line
	12550 1450 12650 1450
Wire Wire Line
	12550 1550 12650 1550
Wire Wire Line
	12650 1550 12650 1650
Wire Wire Line
	12550 1350 12800 1350
Wire Wire Line
	12550 1250 13200 1250
Wire Wire Line
	13100 1350 13100 1250
Connection ~ 13100 1250
Wire Wire Line
	13100 1850 13100 1950
Wire Wire Line
	12550 2600 12650 2600
Wire Wire Line
	12550 2700 12650 2700
Wire Wire Line
	12650 2700 12650 2800
Wire Wire Line
	12550 2500 12800 2500
Wire Wire Line
	12550 2400 13200 2400
Wire Wire Line
	13100 2500 13100 2400
Connection ~ 13100 2400
Wire Wire Line
	13100 3000 13100 3100
Wire Wire Line
	12050 4750 12150 4750
Wire Wire Line
	12650 4750 12750 4750
Wire Wire Line
	13150 4750 13250 4750
Wire Wire Line
	13250 4750 13250 4850
Wire Wire Line
	3900 2200 4800 2200
Wire Wire Line
	10750 4600 10750 4700
Connection ~ 10750 4700
Wire Wire Line
	11000 4600 11000 4900
Connection ~ 11000 4800
Wire Wire Line
	1550 5000 1550 5150
Wire Wire Line
	1550 7350 1550 7500
Wire Wire Line
	1550 8000 2350 8000
Wire Wire Line
	1550 5650 2350 5650
Wire Wire Line
	1550 8200 2350 8200
Wire Wire Line
	1550 8200 1550 8300
Wire Wire Line
	1550 5850 2350 5850
Wire Wire Line
	1550 5850 1550 5950
Wire Wire Line
	2050 8600 2350 8600
Wire Wire Line
	2050 8600 2050 8850
Wire Wire Line
	2050 6250 2350 6250
Wire Wire Line
	2050 6250 2050 6500
Wire Wire Line
	2050 7250 2050 7200
Wire Wire Line
	2050 4850 2050 4900
Wire Wire Line
	2050 7750 2050 8400
Wire Wire Line
	2050 8400 2350 8400
Wire Wire Line
	2050 5400 2050 6050
Wire Wire Line
	2050 6050 2350 6050
Wire Wire Line
	3950 6350 3950 6250
Wire Wire Line
	5200 6250 5200 5750
Wire Wire Line
	1900 7750 3950 7750
Wire Wire Line
	3350 6500 3950 6500
Wire Wire Line
	3350 5400 3350 6500
Wire Wire Line
	1900 5400 3350 5400
Wire Wire Line
	6850 3500 6200 3500
Wire Wire Line
	5200 7750 5500 7750
Wire Wire Line
	5200 6500 5500 6500
Wire Wire Line
	3500 5750 3500 5900
Wire Wire Line
	3500 7000 3500 7150
Wire Wire Line
	3500 7650 3500 7750
Connection ~ 3500 7750
Wire Wire Line
	3500 6400 3500 6500
Connection ~ 3500 6500
Wire Wire Line
	12050 3900 12050 4000
Wire Wire Line
	12450 3600 12250 3600
Wire Wire Line
	12450 3900 12050 3900
Wire Wire Line
	1900 7750 1900 7500
Connection ~ 2050 7750
Wire Wire Line
	1900 5400 1900 5150
Connection ~ 2050 5400
Connection ~ 2300 8600
Connection ~ 2250 8400
Connection ~ 2200 8200
Connection ~ 2150 8000
Connection ~ 2300 6250
Connection ~ 2250 6050
Connection ~ 2200 5850
Connection ~ 2150 5650
Wire Wire Line
	4800 3000 4600 3000
Wire Wire Line
	4800 3100 4700 3100
Wire Wire Line
	4800 3200 4650 3200
Wire Wire Line
	4800 3300 4650 3300
Connection ~ 1900 2600
Wire Wire Line
	4800 3500 4800 3600
Wire Wire Line
	10050 8450 9900 8450
Connection ~ 10050 7450
Wire Wire Line
	9900 8750 10200 8750
Wire Wire Line
	10200 8750 10200 7800
Wire Wire Line
	9500 8450 9500 8750
Connection ~ 9500 8600
Wire Wire Line
	8800 8600 8800 8700
Wire Wire Line
	9000 8600 8800 8600
Wire Wire Line
	12250 8600 12350 8600
Connection ~ 12250 7450
Wire Wire Line
	12150 7800 12150 8900
Wire Wire Line
	12150 8900 12350 8900
Connection ~ 12100 7800
Wire Wire Line
	12750 8600 12750 8900
Connection ~ 12750 8750
Wire Wire Line
	13500 8750 13500 8850
Wire Wire Line
	13250 8750 13500 8750
Wire Wire Line
	4800 2100 4350 2100
Wire Wire Line
	6200 2500 6250 2500
Wire Wire Line
	6400 2400 6400 1550
Wire Wire Line
	6400 1550 4100 1550
Wire Wire Line
	4100 1550 4100 3300
Connection ~ 6400 2400
Wire Wire Line
	4600 2600 4800 2600
Wire Wire Line
	4250 3100 3800 3100
Wire Wire Line
	4250 2800 4250 3100
Wire Wire Line
	4650 2800 4250 2800
Wire Wire Line
	4650 2800 4650 2600
Connection ~ 4650 2600
Wire Wire Line
	1200 2600 1200 2800
Wire Wire Line
	1700 2950 1800 2950
Wire Wire Line
	1800 2950 1800 2800
Wire Wire Line
	2500 3100 2700 3100
Connection ~ 2500 2600
Wire Wire Line
	2500 2600 2500 3100
Wire Wire Line
	4350 2600 4350 2700
Wire Wire Line
	4350 2700 4800 2700
Wire Wire Line
	2400 3400 2700 3400
Wire Wire Line
	2400 1700 2400 3400
Wire Wire Line
	2400 1700 6250 1700
Wire Wire Line
	6250 1700 6250 2500
Wire Wire Line
	1200 2600 2400 2600
Connection ~ 2400 2600
Wire Wire Line
	2500 2600 4350 2600
Wire Wire Line
	1900 3100 1900 3250
Wire Wire Line
	1700 2950 1700 3100
Wire Wire Line
	4800 2500 4700 2500
Wire Wire Line
	4700 2500 4700 1700
Connection ~ 4700 1700
NoConn ~ 2600 2850
$Comp
L IDC-14 P1
U 1 1
P 3000 3600
F 0 "P1" H 3250 4450 60  0000 C CNN
F 1 "IDC-14" V 3250 4000 60  0000 C CNN
F 2 "~" H 3000 3600 60  0000 C CNN
F 3 "~" H 3000 3600 60  0000 C CNN
	1    3000 3600
	1    0    0    -1  
$EndComp
$EndSCHEMATC
